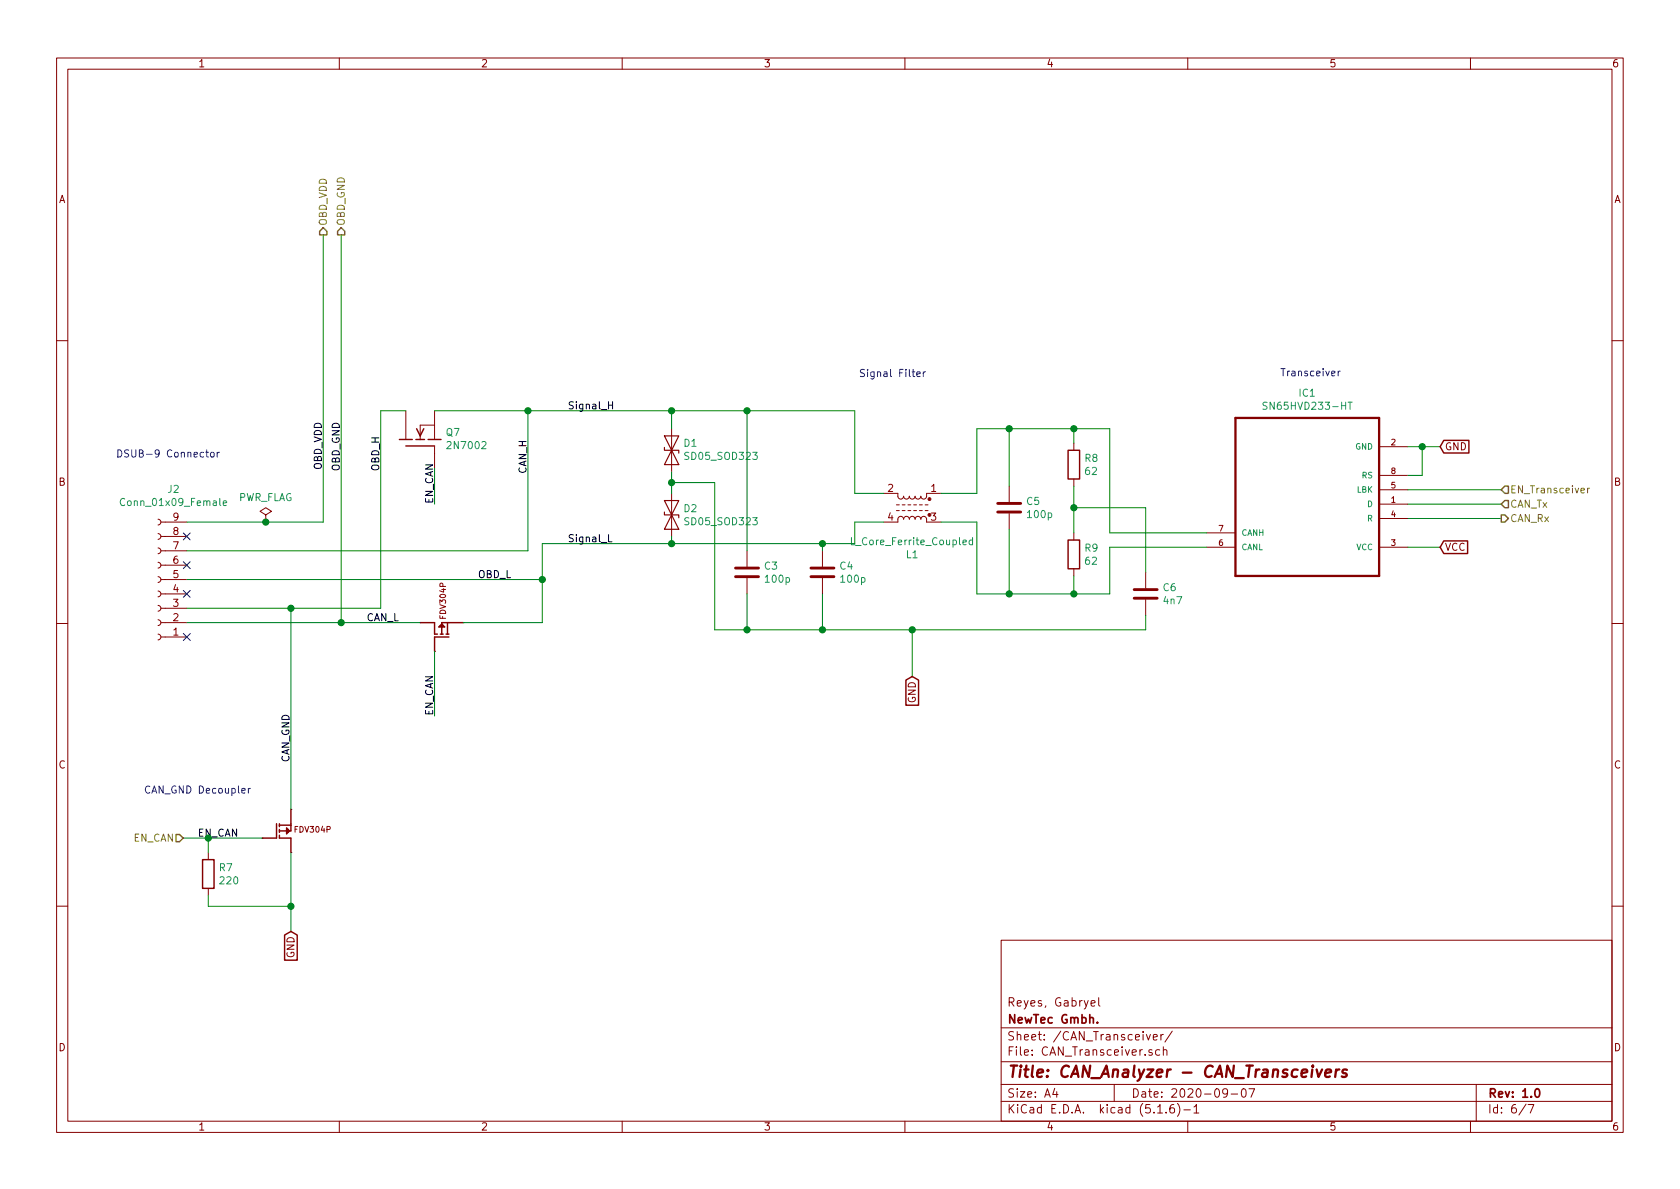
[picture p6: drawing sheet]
EESchema Schematic File Version 4
EELAYER 30 0
EELAYER END
$Descr A4 11693 8268
encoding utf-8
Sheet 6 7
Title "CAN_Analyzer - CAN_Transceivers"
Date "2020-09-07"
Rev "1.0"
Comp "NewTec Gmbh."
Comment1 "Reyes, Gabryel"
Comment2 ""
Comment3 ""
Comment4 ""
$EndDescr
Text HLabel 10450 3600 2    50   Output ~ 0
CAN_Rx
Text HLabel 10450 3500 2    50   Input ~ 0
CAN_Tx
$Comp
L Board:SN65HVD233-HT IC1
U 1 1
P 9100 3500
F 0 "IC1" H 9100 2730 50  0000 C CNN
F 1 "SN65HVD233-HT" H 9100 2821 50  0000 C CNN
F 2 "Board:SOIC127P600X175" H 9100 3500 50  0001 L BNN
F 3 "" H 9100 3500 50  0001 C CNN
	1    9100 3500
	-1   0    0    1   
$EndComp
Wire Wire Line
	10450 3500 9800 3500
Wire Wire Line
	9800 3600 10450 3600
Wire Wire Line
	9800 3400 10450 3400
Wire Wire Line
	9800 3100 9900 3100
Wire Wire Line
	9800 3800 10025 3800
Text GLabel 10025 3100 2    50   Input ~ 0
GND
Text GLabel 10025 3800 2    50   Input ~ 0
VCC
Wire Wire Line
	9800 3300 9900 3300
Wire Wire Line
	9900 3300 9900 3100
Connection ~ 9900 3100
Wire Wire Line
	9900 3100 10025 3100
$Comp
L Connector:Conn_01x09_Female J2
U 1 1
P 1100 4025
F 0 "J2" H 992 3400 50  0000 C CNN
F 1 "Conn_01x09_Female" H 992 3491 50  0000 C CNN
F 2 "Connector_Dsub:DSUB-9_Female_Horizontal_P2.77x2.84mm_EdgePinOffset4.94mm_Housed_MountingHolesOffset7.48mm" H 1100 4025 50  0001 C CNN
F 3 "~" H 1100 4025 50  0001 C CNN
	1    1100 4025
	-1   0    0    1   
$EndComp
Text Label 2025 5300 1    50   ~ 0
CAN_GND
Text Label 2250 2925 3    50   ~ 0
OBD_VDD
NoConn ~ 1300 3725
NoConn ~ 1300 3925
NoConn ~ 1300 4125
NoConn ~ 1300 4425
Text Label 2375 2925 3    50   ~ 0
OBD_GND
Text HLabel 2250 1625 1    50   Output ~ 0
OBD_VDD
Text HLabel 2375 1625 1    50   Output ~ 0
OBD_GND
Text Label 1375 5825 0    50   ~ 0
EN_CAN
Text GLabel 2025 6475 3    50   Input ~ 0
GND
Wire Wire Line
	1300 4225 2025 4225
Wire Wire Line
	2025 4225 2025 5625
Wire Wire Line
	1300 3625 1850 3625
Text Notes 1000 5525 0    50   ~ 0
CAN_GND Decoupler
Wire Wire Line
	1300 4325 2375 4325
Connection ~ 2375 4325
$Comp
L power:PWR_FLAG #FLG03
U 1 1
P 1850 3625
F 0 "#FLG03" H 1850 3700 50  0001 C CNN
F 1 "PWR_FLAG" H 1850 3798 50  0000 C CNN
F 2 "" H 1850 3625 50  0001 C CNN
F 3 "~" H 1850 3625 50  0001 C CNN
	1    1850 3625
	1    0    0    -1  
$EndComp
Connection ~ 1850 3625
Wire Wire Line
	1850 3625 2250 3625
Text Notes 8910 2620 0    50   ~ 0
Transceiver
Text Notes 1535 3185 2    50   ~ 0
DSUB-9 Connector\n
$Comp
L Device:R R8
U 1 1
P 7475 3225
F 0 "R8" H 7545 3271 50  0000 L CNN
F 1 "62" H 7545 3180 50  0000 L CNN
F 2 "Resistor_SMD:R_2512_6332Metric_Pad1.52x3.35mm_HandSolder" V 7405 3225 50  0001 C CNN
F 3 "~" H 7475 3225 50  0001 C CNN
	1    7475 3225
	1    0    0    -1  
$EndComp
$Comp
L Device:R R9
U 1 1
P 7475 3850
F 0 "R9" H 7545 3896 50  0000 L CNN
F 1 "62" H 7545 3805 50  0000 L CNN
F 2 "Resistor_SMD:R_2512_6332Metric_Pad1.52x3.35mm_HandSolder" V 7405 3850 50  0001 C CNN
F 3 "~" H 7475 3850 50  0001 C CNN
	1    7475 3850
	1    0    0    -1  
$EndComp
$Comp
L Device:C C6
U 1 1
P 7975 4125
F 0 "C6" H 8090 4171 50  0000 L CNN
F 1 "4n7" H 8090 4080 50  0000 L CNN
F 2 "Capacitor_SMD:C_1812_4532Metric_Pad1.30x3.40mm_HandSolder" H 8013 3975 50  0001 C CNN
F 3 "~" H 7975 4125 50  0001 C CNN
	1    7975 4125
	1    0    0    -1  
$EndComp
Wire Wire Line
	7475 4000 7475 4125
Wire Wire Line
	7475 4125 7725 4125
Wire Wire Line
	7725 4125 7725 3800
Wire Wire Line
	7475 3375 7475 3525
Wire Wire Line
	7725 3800 8400 3800
Wire Wire Line
	8400 3700 7725 3700
Wire Wire Line
	7725 3700 7725 2975
Wire Wire Line
	7725 2975 7475 2975
Wire Wire Line
	7475 2975 7475 3075
Wire Wire Line
	7975 3975 7975 3525
Wire Wire Line
	7975 3525 7475 3525
Connection ~ 7475 3525
Wire Wire Line
	7475 3525 7475 3700
Wire Wire Line
	7975 4275 7975 4375
$Comp
L Device:C C5
U 1 1
P 7025 3525
F 0 "C5" H 7140 3571 50  0000 L CNN
F 1 "100p" H 7140 3480 50  0000 L CNN
F 2 "Capacitor_SMD:C_1812_4532Metric_Pad1.30x3.40mm_HandSolder" H 7063 3375 50  0001 C CNN
F 3 "~" H 7025 3525 50  0001 C CNN
	1    7025 3525
	1    0    0    -1  
$EndComp
Wire Wire Line
	7025 3375 7025 2975
Wire Wire Line
	7025 2975 7475 2975
Connection ~ 7475 2975
Wire Wire Line
	7025 3675 7025 4125
Wire Wire Line
	7025 4125 7475 4125
Connection ~ 7475 4125
$Comp
L Device:L_Core_Ferrite_Coupled L1
U 1 1
P 6350 3525
F 0 "L1" H 6350 3200 50  0000 C CNN
F 1 "L_Core_Ferrite_Coupled" H 6350 3291 50  0000 C CNN
F 2 "Transformer_THT:Transformer_Toroid_Horizontal_D9.0mm_Amidon-T30" H 6350 3525 50  0001 C CNN
F 3 "~" H 6350 3525 50  0001 C CNN
	1    6350 3525
	-1   0    0    -1  
$EndComp
Wire Wire Line
	6550 3425 6800 3425
Wire Wire Line
	6800 3425 6800 2975
Wire Wire Line
	6800 2975 7025 2975
Connection ~ 7025 2975
Wire Wire Line
	6550 3625 6800 3625
Wire Wire Line
	6800 3625 6800 4125
Wire Wire Line
	6800 4125 7025 4125
Connection ~ 7025 4125
$Comp
L Device:C C4
U 1 1
P 5725 3975
F 0 "C4" H 5840 4021 50  0000 L CNN
F 1 "100p" H 5840 3930 50  0000 L CNN
F 2 "Capacitor_SMD:C_1812_4532Metric_Pad1.30x3.40mm_HandSolder" H 5763 3825 50  0001 C CNN
F 3 "~" H 5725 3975 50  0001 C CNN
	1    5725 3975
	1    0    0    -1  
$EndComp
$Comp
L Device:C C3
U 1 1
P 5200 3975
F 0 "C3" H 5315 4021 50  0000 L CNN
F 1 "100p" H 5315 3930 50  0000 L CNN
F 2 "Capacitor_SMD:C_1812_4532Metric_Pad1.30x3.40mm_HandSolder" H 5238 3825 50  0001 C CNN
F 3 "~" H 5200 3975 50  0001 C CNN
	1    5200 3975
	1    0    0    -1  
$EndComp
Wire Wire Line
	5200 4125 5200 4375
Wire Wire Line
	5200 4375 4975 4375
Connection ~ 5200 4375
Wire Wire Line
	5725 4125 5725 4375
$Comp
L Diode:SD05_SOD323 D1
U 1 1
P 4675 3125
F 0 "D1" V 4721 3046 50  0000 R CNN
F 1 "SD05_SOD323" V 4630 3046 50  0000 R CNN
F 2 "Diode_SMD:D_SOD-323" H 4675 2925 50  0001 C CNN
F 3 "https://www.littelfuse.com/~/media/electronics/datasheets/tvs_diode_arrays/littelfuse_tvs_diode_array_sd_c_datasheet.pdf.pdf" H 4675 3125 50  0001 C CNN
	1    4675 3125
	0    -1   -1   0   
$EndComp
$Comp
L Diode:SD05_SOD323 D2
U 1 1
P 4675 3575
F 0 "D2" V 4629 3654 50  0000 L CNN
F 1 "SD05_SOD323" V 4720 3654 50  0000 L CNN
F 2 "Diode_SMD:D_SOD-323" H 4675 3375 50  0001 C CNN
F 3 "https://www.littelfuse.com/~/media/electronics/datasheets/tvs_diode_arrays/littelfuse_tvs_diode_array_sd_c_datasheet.pdf.pdf" H 4675 3575 50  0001 C CNN
	1    4675 3575
	0    1    1    0   
$EndComp
Wire Wire Line
	5950 3775 5950 3625
Wire Wire Line
	5950 3625 6150 3625
Wire Wire Line
	5725 3825 5725 3775
Connection ~ 5725 3775
Wire Wire Line
	5725 3775 5950 3775
Wire Wire Line
	5950 2850 5950 3425
Wire Wire Line
	5950 3425 6150 3425
Wire Wire Line
	5200 2850 5200 3825
Connection ~ 5200 2850
Wire Wire Line
	5200 2850 5950 2850
Wire Wire Line
	4675 3275 4675 3350
Wire Wire Line
	4675 2975 4675 2850
Connection ~ 4675 2850
Wire Wire Line
	4675 2850 5200 2850
Wire Wire Line
	4675 3725 4675 3775
Wire Wire Line
	4675 3775 5725 3775
Wire Wire Line
	4675 3350 4975 3350
Wire Wire Line
	4975 3350 4975 4375
Connection ~ 4675 3350
Wire Wire Line
	4675 3350 4675 3425
Connection ~ 5725 4375
Wire Wire Line
	5725 4375 6350 4375
Wire Wire Line
	5200 4375 5725 4375
Connection ~ 4675 3775
Text Label 3025 4975 1    50   ~ 0
EN_CAN
Wire Wire Line
	3775 3775 4675 3775
Wire Wire Line
	3775 4325 3775 4025
Wire Wire Line
	1300 4025 3775 4025
Connection ~ 3775 4025
Wire Wire Line
	3775 4025 3775 3775
Wire Wire Line
	3675 3825 3675 2850
Wire Wire Line
	1300 3825 3675 3825
Wire Wire Line
	3675 2850 4675 2850
Wire Wire Line
	2025 4225 2650 4225
Connection ~ 2025 4225
Wire Wire Line
	2250 1625 2250 3625
Connection ~ 3675 2850
Text Label 3025 3500 1    50   ~ 0
EN_CAN
Text GLabel 6350 4700 3    50   Input ~ 0
GND
Text Label 3675 3050 3    50   ~ 0
CAN_H
Text Label 2650 3025 3    50   ~ 0
OBD_H
Text Label 3325 4025 0    50   ~ 0
OBD_L
Text Label 2550 4325 0    50   ~ 0
CAN_L
Text HLabel 1275 5825 0    50   Input ~ 0
EN_CAN
$Comp
L Device:R R7
U 1 1
P 1450 6075
F 0 "R7" H 1520 6121 50  0000 L CNN
F 1 "220" H 1520 6030 50  0000 L CNN
F 2 "Resistor_SMD:R_2512_6332Metric_Pad1.52x3.35mm_HandSolder" V 1380 6075 50  0001 C CNN
F 3 "~" H 1450 6075 50  0001 C CNN
	1    1450 6075
	1    0    0    -1  
$EndComp
Wire Wire Line
	1275 5825 1450 5825
Wire Wire Line
	1450 5925 1450 5825
Connection ~ 1450 5825
Wire Wire Line
	1450 6225 1450 6300
Wire Wire Line
	1450 6300 2025 6300
Connection ~ 2025 6300
Wire Wire Line
	2025 6300 2025 6475
Wire Wire Line
	2375 1625 2375 4325
Wire Wire Line
	6350 4700 6350 4375
Connection ~ 6350 4375
Wire Wire Line
	6350 4375 7975 4375
Text HLabel 10450 3400 2    50   Input ~ 0
EN_Transceiver
Text Notes 6450 2625 2    50   ~ 0
Signal Filter
Text Label 3950 2850 0    50   ~ 0
Signal_H
Text Label 3950 3775 0    50   ~ 0
Signal_L
$Comp
L Board:FDV304P U12
U 1 1
P 1925 5825
F 0 "U12" H 1925 5825 50  0001 L BNN
F 1 "FDV304P" H 1925 5825 50  0001 L BNN
F 2 "Board:SOT23-3" H 1925 5825 50  0001 L BNN
F 3 "" H 1925 5825 50  0001 C CNN
	1    1925 5825
	1    0    0    -1  
$EndComp
Wire Wire Line
	1450 5825 1825 5825
Wire Wire Line
	2025 5925 2025 6300
$Comp
L Board:FDV304P U13
U 1 1
P 3025 4425
F 0 "U13" H 3025 4425 50  0001 L BNN
F 1 "FDV304P" H 3025 4425 50  0001 L BNN
F 2 "Board:SOT23-3" H 3025 4425 50  0001 L BNN
F 3 "" H 3025 4425 50  0001 C CNN
	1    3025 4425
	0    1    -1   0   
$EndComp
Wire Wire Line
	3025 4525 3025 4975
Wire Wire Line
	2375 4325 2925 4325
Wire Wire Line
	3225 4325 3775 4325
$Comp
L Board:2N7002 Q7
U 1 1
P 2925 3050
F 0 "Q7" V 2971 2875 50  0000 R CNN
F 1 "2N7002" V 2880 2875 50  0000 R CNN
F 2 "Board:SOT23-3" H 2925 3050 50  0001 L BNN
F 3 "" H 2925 3050 50  0001 C CNN
	1    2925 3050
	0    -1   -1   0   
$EndComp
Wire Wire Line
	2650 2850 2650 4225
Wire Wire Line
	2650 2850 2825 2850
Wire Wire Line
	3025 3250 3025 3500
Wire Wire Line
	3025 2850 3675 2850
$EndSCHEMATC
